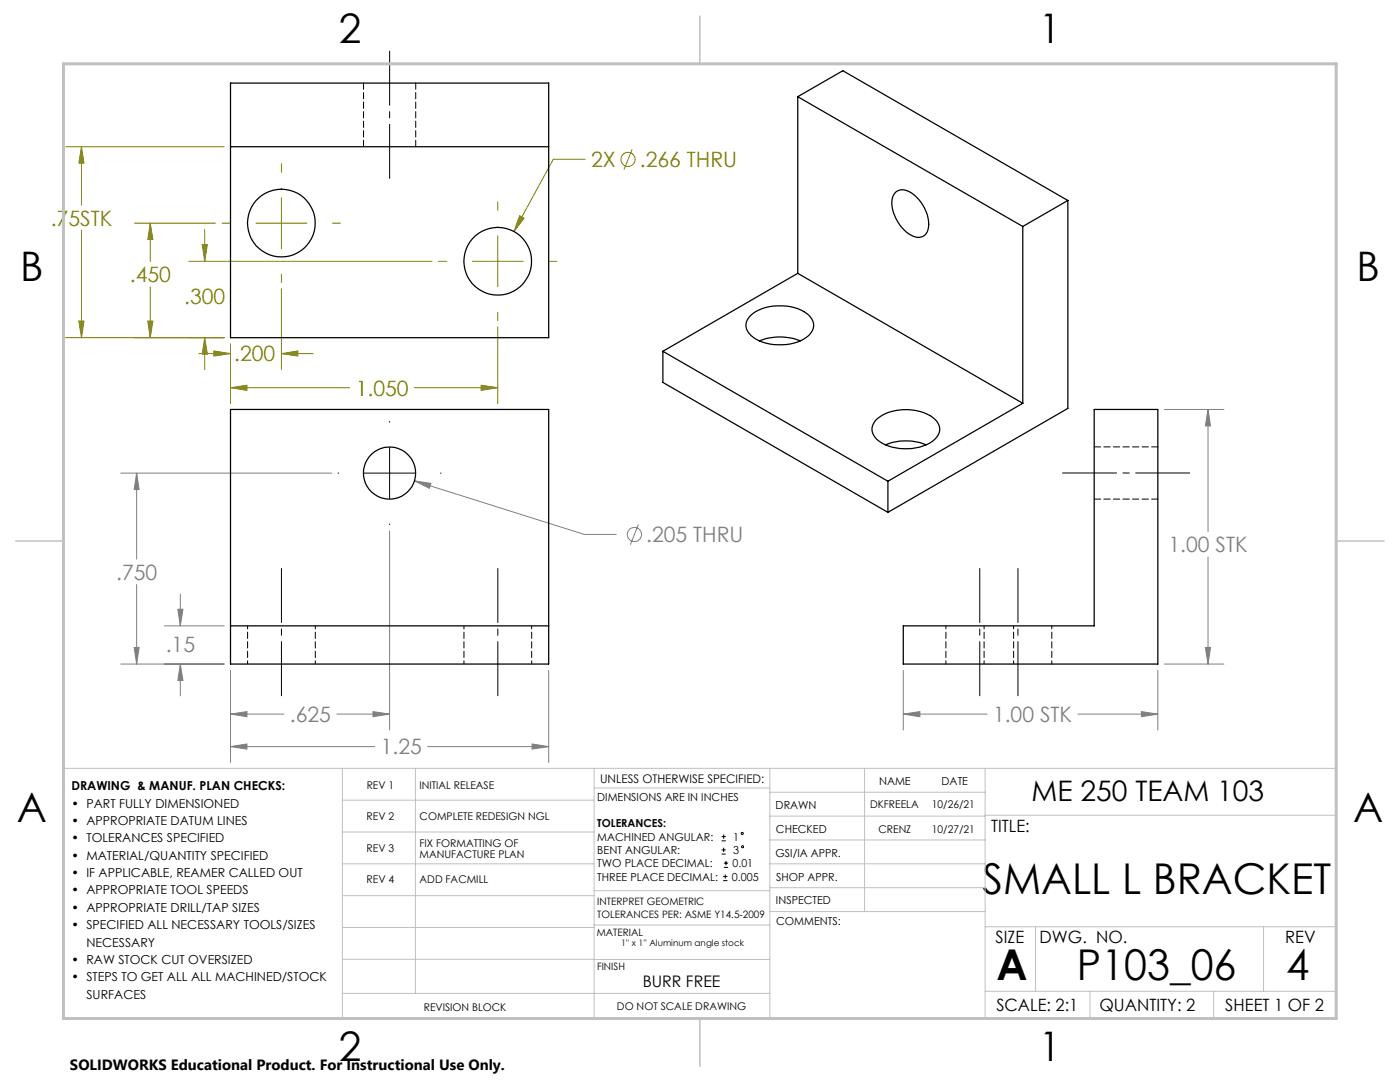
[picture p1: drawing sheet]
<svg xmlns="http://www.w3.org/2000/svg" width="279mm" height="216mm" viewBox="0 0 279 216" stroke-linecap="round" stroke-linejoin="round" font-family="sans-serif">
<g fill="none" stroke="#808080" stroke-width=".2">
<path d="M24.1 94.4h42.1M27.3 94.4l.5 3.3h-1zM27.3 94.4v17.2M82.7 96l3.3 .4-.3 1zM82.7 96l33.9 10.6h6.4M232.3 81.7h12M241.1 81.7l.5 3.3h-1zM241.1 81.7v24.4M27.3 116.6v15.9M36 118.5v6.4M77.8 105.9v39.8M127.4 104.6l-1.6 4.1"/>
<path d="M241.1 111.1v21.4M24.1 132.5h20.6M26.8 129.2h1l-.5 3.3zM32.8 124.9h11.9M35.5 121.6h1l-.5 3.3zM36 132.5l.5 3.3h-1zM36 132.5v6.4M46 133.8v18.4M109.5 133.8v18.4M180.3 133.8v11.9M231.1 133.8v11.9M232.3 132.5h12"/>
<path d="M240.6 129.2h1l-.5 3.3zM46 149l3.3-.6v1.1zM46 142.5l3.3-.5v1zM46 149h28.8M46 142.5h10.7M67.2 142.5h10.6M74.4 142l3.4 .5-3.4 .5zM85.3 149h24.2M106.2 148.4l3.3 .6-3.3 .5zM180.3 142.5l3.3-.5v1zM180.3 142.5h16.7M215.1 142.5h16"/>
<path d="M227.8 142l3.3 .5-3.3 .5z"/>
<circle cx="126.6" cy="106.7" r="1.41"/>
</g>
<g fill="none" stroke="#808000" stroke-width=".2">
<path d="M13.1 29.3h31.6M16.3 29.3l.5 3.3h-1.1zM16.3 29.3v11.7M56.2 32.7v1.7M56.2 39.4v10.2M116.8 31.8h-6.4l-7.8 14.4M126.2 29.8l-1.7 4M16.3 46v21.4M26.8 44.5h16.2M30 44.5l.5 3.3h-1zM30 44.5v7.7M30 57.2v10.2"/>
<path d="M37.7 52.1h48.5M40.4 48.8h1l-.5 3.3zM40.9 45.8v6.3M44.3 44.5h1.7M51.1 44.5h10.1M56.2 54.7v1.6M56.2 57.6v16.1M66.3 44.5h1.7M87.5 52.1h1.7M94.3 52.1h10.1M99.3 40.3v1.7M99.3 47.1v10.1"/>
<path d="M103.7 43l.9 .5-2 2.7zM109.5 52.1h1.7M13.1 67.4h31.6M15.7 64.1h1.1l-.5 3.3zM29.5 64.1h1l-.5 3.3zM39.7 70.6h6.3M40.9 67.4l.5 3.3h-1zM40.9 67.4v6.3M42.7 70l3.3 .6-3.3 .4zM46 77.4l3.3-.5v1zM46 68.7v11.8M46 77.4h23.8"/>
<path d="M56.2 70.6l3.2-.6v1zM56.2 70.6h6.3M82.7 77.4h16.6M96 76.9l3.3 .5-3.3 .5zM99.3 62.3v1.7M99.3 65.2v15.3"/>
<circle cx="125.3" cy="31.8" r="1.42"/>
</g>
<g fill="none" stroke="#000" stroke-width=".2">
<path d="M67.5 94.4h.1M72.7 94.4h10.1M77.8 84.1v.1M77.8 89.3v10.2M87.9 94.4h.1M77.8 104.6v.1M144 167.8h.9M144 166.9h.9M144 170.4h.8M144 169.6h.8M144.3 175.7h.9M144.3 174.9h.9"/>
<path d="M144.4 166.5v.9M144.4 169.2v.8M144.5 173.1h.8M144.5 172.2h.8M144.7 174.5v.8M144.9 171.8v.8"/>
<circle cx="148.1" cy="166.3" r=".21"/>
<circle cx="148.2" cy="169" r=".21"/>
</g>
<path d="M77.8 10.2v25.4M237.4 94.4h-25.4M56.2 138.8v-25.4M99.3 138.8v-25.4M195.5 138.8v-25.4M203.2 138.8v-25.4" fill="none" stroke="#000" stroke-width=".2" stroke-dasharray="15.2 1.3 1.3 1.3" stroke-dashoffset="4.4"/>
<g fill="none" stroke="#c0c0c0" stroke-width=".2">
<path d="M12.7 153.3h254v49.9h-240M68.3 153.3v49.9M68.3 159.7h50.3M82.9 153.3v44.9M118.6 153.3v49.9M118.6 157.2h35M153.6 153.3v49.9M153.6 158.1h43M172.5 153.3v28.6M196.6 153.3v49.9M68.3 166h50.3M68.3 178.7h50.3"/>
<path d="M68.3 172.4h50.3M118.6 177.7h35M153.6 162.8h43M153.6 177.1h43M153.6 172.4h43M153.6 167.6h43M196.6 162.7h70.1M68.3 198.2h85.3M68.3 191.4l85.3 .1M68.3 185.1h50.3M118.6 184.6h35M153.6 181.9h43"/>
<path d="M196.6 184.9h70.1M196.6 197.8h70.1M206.7 184.9v12.9M217.5 197.8v5.4M242.2 197.8v5.4M252.2 184.9v12.9"/>
</g>
<path d="M139.7 3.2v9.5M3.1 107.9h9.6M266.7 107.9h9.5M139.7 203.2v9.6" fill="none" stroke="#c0c0c0" stroke-width=".3"/>
<path d="M12.7 12.7h254v190.5h-254z" fill="none" stroke="#c0c0c0" stroke-width=".6"/>
<path d="M15.7 64.1h1.1l-.5 3.3zM16.3 29.3l.5 3.3h-1.1zM29.5 64.1h1l-.5 3.3zM30 44.5l.5 3.3h-1zM40.9 67.4l.5 3.3h-1zM40.4 48.8h1l-.5 3.3zM42.7 70l3.3 .6-3.3 .4zM56.2 70.6l3.2-.6v1zM46 77.4l3.3-.5v1zM96 76.9l3.3 .5-3.3 .5zM103.7 43l-1.1 3.2 2-2.7z" fill="#808000"/>
<path d="M46 149l3.3-.6v1.1zM106.2 148.4l3.3 .6-3.3 .5zM36 132.5l.5 3.3h-1zM35.5 121.6h1l-.5 3.3zM27.3 94.4l.5 3.3h-1zM26.8 129.2h1l-.5 3.3zM46 142.5l3.3-.5v1zM74.4 142l3.4 .5-3.4 .5zM82.7 96l3 1.4 .3-1zM180.3 142.5l3.3-.5v1zM227.8 142l3.3 .5-3.3 .5zM241.1 81.7l.5 3.3h-1zM240.6 129.2h1l-.5 3.3z" fill="#808080"/>
<g fill="none" stroke="#000" stroke-width=".25">
<path d="M46 16.6h63.5v50.8h-63.5zM159.2 19.3v35.2M159.2 19.3l44.9 25.9M159.2 19.3l9-5.2 44.9 25.9M46 29.3h63.5M178.8 38.3a2.84 2.84 0 0 1 3.6 .6 7.6 7.6 0 0 1 2.8 6.9 2.06 2.06 0 0 1-3.3 1.2 7.7 7.7 0 0 1-3.8-7.6zM159.2 54.5l44.9 26M159.2 54.5l-26.9 15.6M204.1 45.2v35.3M213.1 40l-9 5.2M213.1 40v41.5l-35.9 20.7M132.3 70.1l44.9 25.9"/>
<path d="M132.3 70.1v6.2l44.9 25.9M149.9 62.9a9.8 9.8 0 0 1 11.5 0 2.65 2.65 0 0 1-.5 4.4 10.2 10.2 0 0 1-10.6 0 2.63 2.63 0 0 1-.4-4.4zM151.6 68a11 11 0 0 1 8.1 0M46 81.7h63.5v50.8h-63.5zM175 83.6a9.7 9.7 0 0 1 11.5 0 2.63 2.63 0 0 1-.4 4.5 10.2 10.2 0 0 1-10.6 0 2.66 2.66 0 0 1-.5-4.5zM176.7 88.8a11 11 0 0 1 8.2 0M177.2 96v6.2M204.1 80.5l-26.9 15.5M218.4 81.7h12.7v50.8h-50.8v-7.6h38.1zM46 124.9h63.5"/>
<circle cx="56.2" cy="44.5" r="6.8"/>
<circle cx="99.3" cy="52.1" r="6.8"/>
<circle cx="77.7" cy="94.4" r="5.2"/>
</g>
<path d="M49.4 124.9v7.6M62.9 132.5v-7.6M92.6 124.9v7.6M106.1 132.5v-7.6M188.8 124.9v7.6M196.4 124.9v7.6M202.3 132.5v-7.6M209.9 132.5v-7.6" fill="none" stroke="#000" stroke-width=".2" stroke-dasharray="1.3 .6" stroke-dashoffset=".6"/>
<path d="M72.6 16.6v12.7M83 29.3v-12.7M218.4 99.6h12.7M231.1 89.2h-12.7" fill="none" stroke="#000" stroke-width=".2" stroke-dasharray="1.3 .6"/>
<g font-size="8.5">
<text x="196.1" y="178.4">SMALL L BRACKET</text>
<text x="198.9" y="195.5">A</text>
<text x="214.9" y="195.5">P103_06</text>
<text x="256.7" y="195.5">4</text>
</g>
<g font-size="8.1">
<text x="67.6" y="8.5">2</text>
<text x="207.3" y="8.5">1</text>
<text x="4" y="56.2">B</text>
<text x="270.7" y="56.2">B</text>
<text x="3.3" y="164.1">A</text>
<text x="270" y="164.1">A</text>
<text x="67.6" y="211.7">2</text>
<text x="207.3" y="211.7">1</text>
</g>
<text font-size="5.6" x="205.9" y="159.9">ME 250 TEAM 103</text>
<g font-size="4.2" fill="#808000">
<text x="118" y="33.3">2X</text>
<text x="127.7" y="33.3">.266 THRU</text>
<text x="10.1" y="45">.75STK</text>
<text x="25.9" y="56.3">.450</text>
<text x="36.8" y="60.7">.300</text>
<text x="46.7" y="72.1">.200</text>
<text x="71" y="79">1.050</text>
</g>
<g font-size="4.2" fill="#808080">
<text x="129" y="108.2">.205 THRU</text>
<text x="233.2" y="110.2">1.00 STK</text>
<text x="23.2" y="115.7">.750</text>
<text x="33.1" y="130.2">.15</text>
<text x="57.9" y="144.1">.625</text>
<text x="198.2" y="144.1">1.00 STK</text>
<text x="76" y="150.5">1.25</text>
</g>
<g font-size="3.4">
<text x="197.8" y="166">TITLE:</text>
<text x="198.7" y="188.1">SIZE</text>
<text x="207.5" y="188.1">DWG. NO.</text>
<text x="256.5" y="188.2">REV</text>
<text x="198.8" y="201.7">SCALE: 2:1</text>
<text x="219.4" y="201.7">QUANTITY: 2</text>
<text x="244.5" y="201.7">SHEET 1 OF 2</text>
</g>
<text font-size="3.2" x="128.3" y="197">BURR FREE</text>
<text font-size="3" x="14" y="213.5">SOLIDWORKS Educational Product. For Instructional Use Only.</text>
<g font-size="2.5">
<text x="14.2" y="157.7">DRAWING &amp; MANUF. PLAN CHECKS:</text>
<text x="14.2" y="161.1">• PART FULLY DIMENSIONED</text>
<text x="14.2" y="164.6">• APPROPRIATE DATUM LINES</text>
<text x="14.2" y="168.1">• TOLERANCES SPECIFIED</text>
<text x="14.2" y="171.5">• MATERIAL/QUANTITY SPECIFIED</text>
<text x="14.2" y="175">• IF APPLICABLE, REAMER CALLED OUT</text>
<text x="14.2" y="178.5">• APPROPRIATE TOOL SPEEDS</text>
<text x="14.2" y="181.9">• APPROPRIATE DRILL/TAP SIZES</text>
<text x="14.2" y="185.4">• SPECIFIED ALL NECESSARY TOOLS/SIZES</text>
<text x="17.2" y="188.9">NECESSARY</text>
<text x="14.2" y="192.4">• RAW STOCK CUT OVERSIZED</text>
<text x="14.2" y="195.8">• STEPS TO GET ALL ALL MACHINED/STOCK</text>
<text x="17.2" y="199.3">SURFACES</text>
</g>
<text font-size="2.4" x="119.8" y="156.2">UNLESS OTHERWISE SPECIFIED:</text>
<g font-size="2.2">
<text x="119.2" y="159.8">DIMENSIONS ARE IN INCHES</text>
<text x="154.8" y="161.4">DRAWN</text>
<text x="175.4" y="156.6">NAME</text>
<text x="187.9" y="156.7">DATE</text>
<text x="119.2" y="165.1">TOLERANCES:</text>
<text x="119.2" y="167.8">MACHINED ANGULAR:</text>
<text x="146.3" y="167.8">1</text>
<text x="154.9" y="166.3">CHECKED</text>
<text x="119.2" y="173.1">TWO PLACE DECIMAL:</text>
<text x="119.2" y="170.4">BENT ANGULAR:</text>
<text x="146.2" y="173.1">0.01</text>
<text x="146.4" y="170.4">3</text>
<text x="154.8" y="170.9">GSI/IA APPR.</text>
<text x="119.2" y="175.7">THREE PLACE DECIMAL:</text>
<text x="146.1" y="175.7">0.005</text>
<text x="154.9" y="175.7">SHOP APPR.</text>
<text x="154.9" y="180.4">INSPECTED</text>
<text x="154.9" y="184.6">COMMENTS:</text>
</g>
<g font-size="2.1">
<text x="73.2" y="157.4">REV 1</text>
<text x="83.7" y="157.4">INITIAL RELEASE</text>
<text x="173.7" y="161.2">DKFREELA</text>
<text x="186" y="161.2">10/26/21</text>
<text x="73.1" y="163.6">REV 2</text>
<text x="83.7" y="163.6">COMPLETE REDESIGN NGL</text>
<text x="175.3" y="166.1">CRENZ</text>
<text x="186" y="166.1">10/27/21</text>
<text x="73.1" y="170.1">REV 3</text>
<text x="83.7" y="169">FIX FORMATTING OF</text>
<text x="83.7" y="171.1">MANUFACTURE PLAN</text>
<text x="73.1" y="176.2">REV 4</text>
<text x="83.7" y="176.2">ADD FACMILL</text>
<text x="84.6" y="201.7">REVISION BLOCK</text>
<text x="123.1" y="201.6">DO NOT SCALE DRAWING</text>
</g>
<g font-size="2">
<text x="119.2" y="180.6">INTERPRET GEOMETRIC</text>
<text x="119.2" y="183.1">TOLERANCES PER: ASME Y14.5-2009</text>
<text x="119.1" y="186.7">MATERIAL</text>
<text x="119.1" y="193.5">FINISH</text>
</g>
<text font-size="1.8" x="123.9" y="188.8">1'' x 1'' Aluminum angle stock</text>
</svg>
